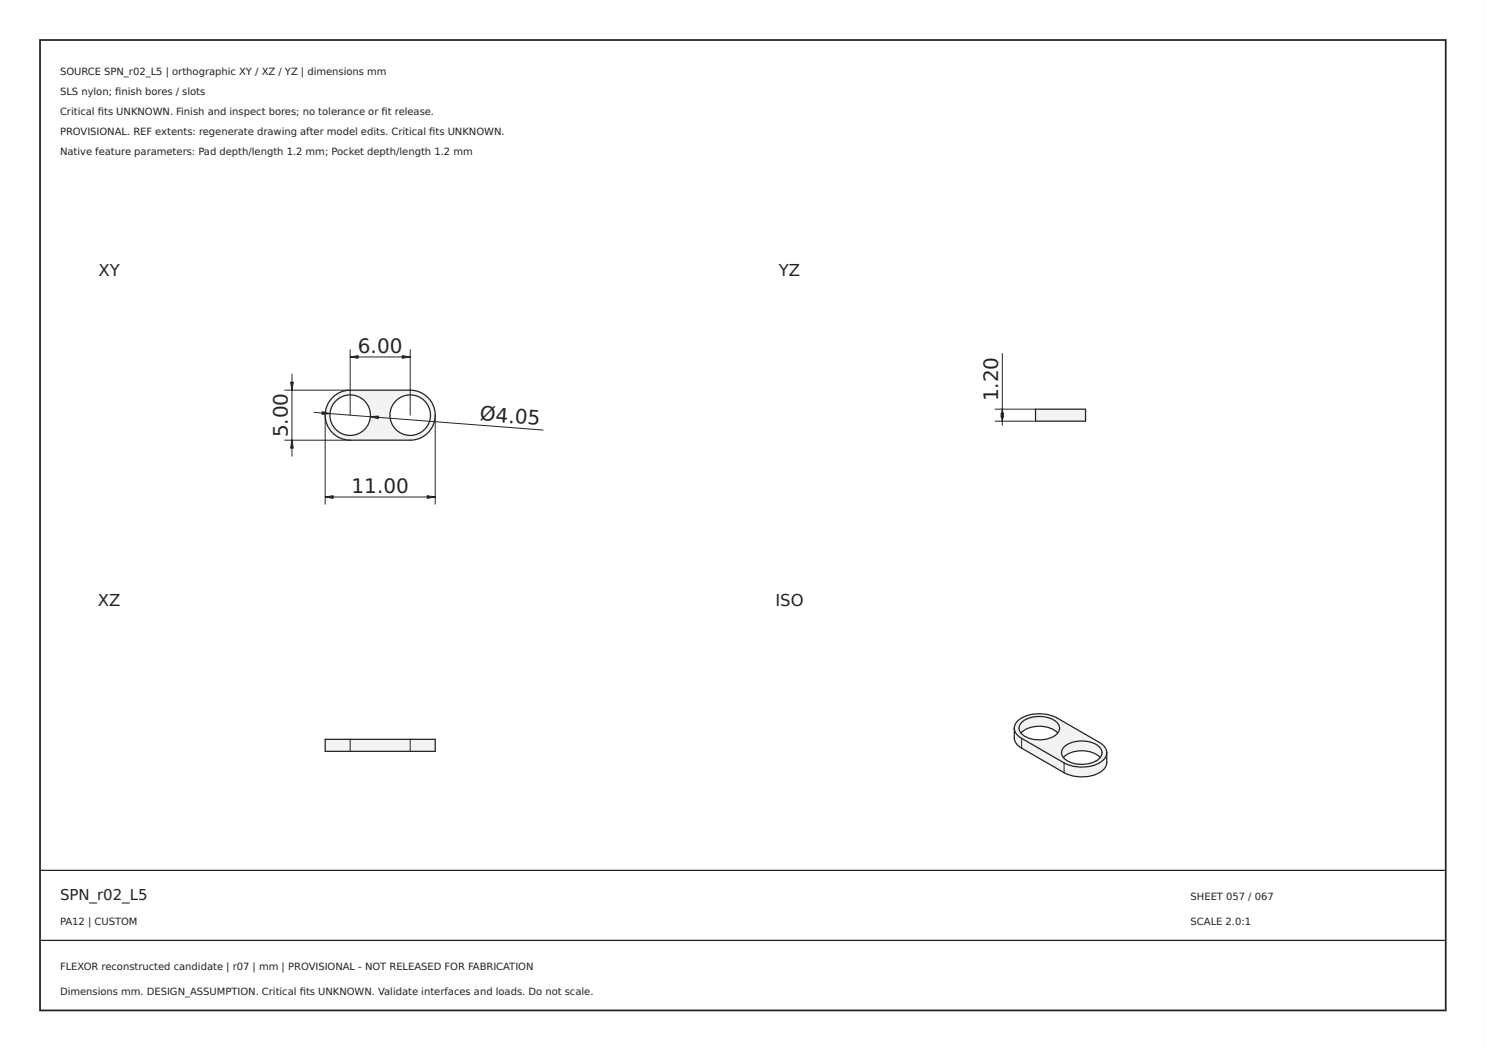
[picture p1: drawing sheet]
<svg xmlns="http://www.w3.org/2000/svg" width="297mm" height="210mm" viewBox="0 0 297 210" stroke-linecap="round" stroke-linejoin="round" font-family="sans-serif">
<path d="M0 0h297v210h-297zM0 0v210h297v-210z" fill="#000"/>
<path d="M8 8h281v194h-281z" fill="none" stroke="#222" stroke-width=".35"/>
<path d="M8 174h281zM8 188h281z" fill="#000" stroke="#222" stroke-width=".25"/>
<path d="M66.2 79.8a5 5 0 0 1 3.8-1.8h12a5 5 0 0 1 5 5 5 5 0 0 1-5 5h-12a5 5 0 0 1-4.5-2.9 5 5 0 0 1 .7-5.3zM65.9 83a4.1 4.1 0 0 1 8.1 0 4.1 4.1 0 0 1-8.1 0zM77.9 83a4.1 4.1 0 0 1 8.1 0 4.1 4.1 0 0 1-8.1 0z" fill-rule="evenodd" fill="#f1f3f5"/>
<g fill="none" stroke="#212529" stroke-width=".25">
<path d="M66.2 79.8a5 5 0 0 1 3.8-1.8h12a5 5 0 0 1 5 5 5 5 0 0 1-5 5h-12a5 5 0 0 1-4.5-2.9 5 5 0 0 1 .7-5.3z"/>
<circle cx="70" cy="83" r="4.1"/>
<circle cx="82" cy="83" r="4.1"/>
</g>
<path d="M56.9 78h13.1M58.4 74.8v16.4M70 71.4h12M70 69.9v13.1M82 69.9v13.1M56.9 88h13.1M62.8 82.4l45.8 3.6M65 99.4h22M65 83v17.8M87 83v17.8" fill="none" stroke="#212529" stroke-width=".2"/>
<g fill="#212529" stroke="#212529" stroke-width=".2">
<path d="M85.4 99.1l1.6 .3-1.6 .2z"/>
<path d="M65 99.4l1.6-.3v.5z"/>
<path d="M58.1 76.4h.5l-.2 1.6z"/>
<path d="M58.4 88l.2 1.6h-.5z"/>
<path d="M74 83.3l1.7-.1-.1 .5z"/>
<path d="M64.4 82.3l1.6 .4-1.7 .1z"/>
<path d="M80.4 71.1l1.6 .3-1.6 .2z"/>
<path d="M70 71.4l1.6-.3v.5z"/>
</g>
<g fill="#f1f3f5">
<path d="M65 147.8h5v2.4h-5z" fill-rule="evenodd"/>
<path d="M70 147.8h12v2.4h-12z" fill-rule="evenodd"/>
<path d="M82 147.8h5v2.4h-5z" fill-rule="evenodd"/>
</g>
<path d="M65 147.8h22v2.4h-22z" fill="none" stroke="#212529" stroke-width=".25"/>
<path d="M70 147.8v2.4M82 147.8v2.4" fill="none" stroke="#212529" stroke-width=".2"/>
<path d="M207 81.8h10v2.4h-10z" fill-rule="evenodd" fill="#f1f3f5"/>
<path d="M207 81.8h10v2.4h-10z" fill="none" stroke="#212529" stroke-width=".25"/>
<path d="M200.4 70.7v14.3M198.9 81.8h8.1M198.9 84.2h8.1" fill="none" stroke="#212529" stroke-width=".2"/>
<g fill="#212529" stroke="#212529" stroke-width=".2">
<path d="M200.4 81.8l.2 1.6h-.5z"/>
<path d="M200.1 82.6h.5l-.2 1.6z"/>
</g>
<g fill="#f1f3f5">
<path d="M202.8 145.6a2.41 2.41 0 0 0 1.4 2v2a2.59 2.59 0 0 1-1.4-2.1z" fill-rule="evenodd"/>
<path d="M204.2 147.6l8.5 4.9v2l-8.5-4.9z" fill-rule="evenodd"/>
<path d="M212.7 152.5a7.4 7.4 0 0 0 7.9-.6l.6-.9v-.5a3.4 3.4 0 0 1-.6 3.3 7.4 7.4 0 0 1-7.9 .7z" fill-rule="evenodd"/>
<path d="M203.4 144.2a7.4 7.4 0 0 1 7.9-.7l8.5 4.9a2.11 2.11 0 0 1 1.4 1.8 2.11 2.11 0 0 1-1.1 2.1 7.7 7.7 0 0 1-7.4 .2l-8.5-4.9a2.08 2.08 0 0 1-.8-3.4zM204.4 144.3a1.67 1.67 0 0 0 .4 2.9 5.7 5.7 0 0 0 6.6-.7 1.65 1.65 0 0 0-.8-2.6 6.1 6.1 0 0 0-6.2 .4zM212.9 149.2a1.67 1.67 0 0 0 .4 2.9 5.7 5.7 0 0 0 6.6-.7 1.65 1.65 0 0 0-.8-2.6 6.1 6.1 0 0 0-6.2 .4z" fill-rule="evenodd"/>
<path d="M204.4 144.3a5.8 5.8 0 0 1 7.1 .4 1.48 1.48 0 0 1-.1 1.8 5.7 5.7 0 0 0-7.3 0l-.3-.4a1.53 1.53 0 0 1 .6-1.8z" fill-rule="evenodd"/>
<path d="M212.9 149.2a5.8 5.8 0 0 1 7.1 .4 1.48 1.48 0 0 1-.1 1.8 5.7 5.7 0 0 0-7.3 0l-.3-.4a1.53 1.53 0 0 1 .6-1.8z" fill-rule="evenodd"/>
</g>
<path d="M202.8 145.6a3.5 3.5 0 0 0 .5 3.2l.9 .8 8.5 4.9a7.4 7.4 0 0 0 7.9-.7 3.4 3.4 0 0 0 .6-3.3M202.8 145.6a2.98 2.98 0 0 1 2.3-2.5 8 8 0 0 1 6.2 .4l8.5 4.9a2.59 2.59 0 0 1 1.4 2.1M202.8 145.6a2.41 2.41 0 0 0 1.4 2l8.5 4.9a7.4 7.4 0 0 0 7.9-.6l.6-.9v-.5M204.1 146.5a5.7 5.7 0 0 1 7.3 0M204.4 144.3a5.8 5.8 0 0 1 7.1 .4 1.69 1.69 0 0 1-.9 2.5 6.1 6.1 0 0 1-6.2-.3 1.58 1.58 0 0 1 0-2.6zM212.6 151.4a5.7 5.7 0 0 1 7.3 0M212.9 149.2a5.8 5.8 0 0 1 7.1 .4 1.69 1.69 0 0 1-.9 2.5 6.1 6.1 0 0 1-6.2-.3 1.58 1.58 0 0 1 0-2.6z" fill="none" stroke="#212529" stroke-width=".25"/>
<path d="M204.2 147.6v2M212.7 152.5v2" fill="none" stroke="#212529" stroke-width=".2"/>
<g font-size="4" fill="#212529">
<text x="71.5" y="70.5">6.00</text>
<text x="199.5" y="80.2" transform="rotate(-90 199.5 80.2)">1.20</text>
<text x="57.5" y="87.4" transform="rotate(-90 57.5 87.4)">5.00</text>
<text x="95.9" y="84" transform="rotate(4 95.9 84)">Ø4.05</text>
<text x="70.3" y="98.5">11.00</text>
</g>
<g font-size="3.3" fill="#212529">
<text x="19.7" y="55.1">XY</text>
<text x="155.7" y="55.1">YZ</text>
<text x="19.6" y="121.1">XZ</text>
<text x="155" y="121.1">ISO</text>
</g>
<text font-size="3" fill="#222" x="12" y="180">SPN_r02_L5</text>
<g font-size="2" fill="#222">
<text x="12" y="15">SOURCE SPN_r02_L5 | orthographic XY / XZ / YZ | dimensions mm</text>
<text x="12" y="19">SLS nylon; fnish bores / slots</text>
<text x="12" y="23">Critical fts UNKNOWN. Finish and inspect bores; no tolerance or ft release.</text>
<text x="19.6" y="23">i</text>
<text x="23" y="19">i</text>
<text x="76.3" y="23">i</text>
<text x="12" y="27">PROVISIONAL. REF extents: regenerate drawing after model edits. Critical fts UNKNOWN.</text>
<text x="85.8" y="27">i</text>
<text x="12" y="31">Native feature parameters: Pad depth/length 1.2 mm; Pocket depth/length 1.2 mm</text>
<text x="238" y="180">SHEET 057 / 067</text>
<text x="12" y="185">PA12 | CUSTOM</text>
<text x="238" y="185">SCALE 2.0:1</text>
<text x="12" y="194">FLEXOR reconstructed candidate | r07 | mm | PROVISIONAL - NOT RELEASED FOR FABRICATION</text>
<text x="12" y="199">Dimensions mm. DESIGN_ASSUMPTION. Critical fts UNKNOWN. Validate interfaces and loads. Do not scale.</text>
<text x="59.9" y="199">i</text>
</g>
</svg>
